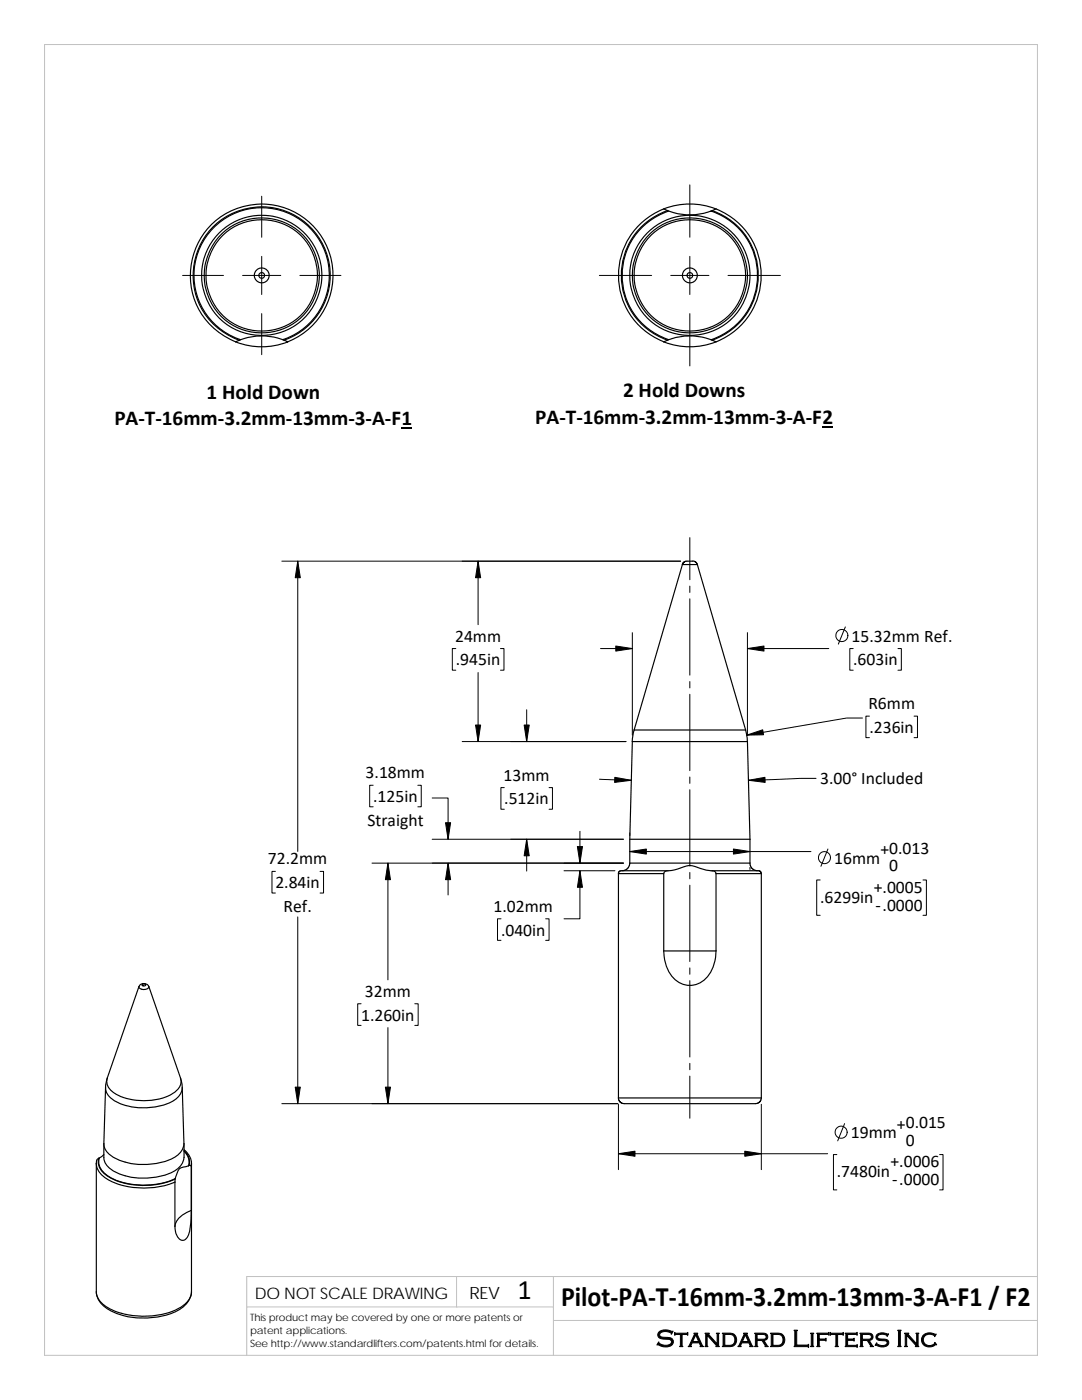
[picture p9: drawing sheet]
<svg xmlns="http://www.w3.org/2000/svg" width="216mm" height="279mm" viewBox="0 0 216 279" stroke-linecap="round" stroke-linejoin="round" font-family="sans-serif">
<path d="M8.9 8.9h198.1v261.6h-198.1zM91.1 254.8v6M110.4 254.8v15.7M207 254.8h-157.8v15.7M49.2 260.8h61.2M110.4 263.5h96.6" fill="none" stroke="#c0c0c0" stroke-width=".2"/>
<g fill="none" stroke="#000" stroke-width=".23">
<path d="M127.5 46a14 14 0 0 1 5.9-3.9 12.8 12.8 0 0 0 8.6 .1 13.5 13.5 0 0 1 9.2 12.8 13.5 13.5 0 0 1-9.3 12.8 12.1 12.1 0 0 0-8.5 0 13.5 13.5 0 0 1-5.9-21.8zM132.4 41.7a14.3 14.3 0 0 0-9 13.3 14.3 14.3 0 0 0 9 13.2M132.4 41.7a14.3 14.3 0 0 1 10.5 0M132.4 41.7l.8 .3M133.2 42a13.7 13.7 0 0 0-9.2 13 13.7 13.7 0 0 0 9.2 12.9M133.2 42l.2 .1M142.1 42a13.7 13.7 0 0 1 9.2 13 13.7 13.7 0 0 1-9.2 12.9M142.9 41.7a14.3 14.3 0 0 1 9 13.3 14.3 14.3 0 0 1-9 13.2M142.9 41.7l-1 .4M47.8 67.9a13.7 13.7 0 0 1-6.6-21 13.7 13.7 0 0 1 22 0 13.7 13.7 0 0 1-6.5 21M48 67.8a11.7 11.7 0 0 1 8.7 .1M48 67.8l-1 .4"/>
<path d="M56.4 67.8a13.5 13.5 0 0 0 6.7-20.8 13.5 13.5 0 0 0-21.8 0 13.5 13.5 0 0 0 6.7 20.8M56.7 67.9l.7 .3a14.2 14.2 0 0 1-10.4 0M57.4 68.2a14.2 14.2 0 0 0 6.1-21.9 14.2 14.2 0 0 0-22.7 .1 14.2 14.2 0 0 0 6.2 21.8M132.4 68.2a14.2 14.2 0 0 0 10.5 0M133.2 67.9l-.8 .3M133.4 67.8l-.2 .1M141.9 67.8l.2 .1M142.1 67.9l.8 .3M136.1 112.6l.2-.3 .5-.3h1.6l.4 .2 .3 .5M139.1 112.7h-2.9l-9.7 33M139.1 112.7l9.7 33h-22.3M126.5 145.7l-.3 2.3"/>
<path d="M148.8 145.7l.3 2.3M149.1 148h-22.9l-.5 24.3M149.1 148l.5 19.5M123.4 174.3h9M123.4 174.3v44.8M125.7 167.5h23.9M125.7 172.3h23.9M125.7 172.3l-.1 .4-.3 .6-.6 .4-.6 .1M132.4 174.3v15.5M133.2 173.8h-9.4l-.3 .1-.1 .4M142.1 173.8h-.2a11 11 0 0 1-3.8-1 5.1 5.1 0 0 0-2.8 .6l-1.9 .4a.83 .83 0 0 0-1 .5M142.1 173.8h9.4l.3 .1 .1 .4"/>
<path d="M142.1 173.8l.6 .2 .2 .3M142.9 174.3v15.5M142.9 174.3h9M149.6 167.5v4.8M149.6 172.3l.2 .5 .3 .6 .6 .3 .5 .1M151.9 174.3v44.8M27.7 196.9l-6.3 18.3M27.7 196.9a1.09 1.09 0 0 1 1-.6 1.09 1.09 0 0 1 1 .6M28.3 196.6l.5-.2 .3 .1a.4 .4 0 0 1-.4 .3 .4 .4 0 0 1-.4-.2zM29.7 196.9a1.09 1.09 0 0 1-1 .6 1.09 1.09 0 0 1-1-.6M29.7 196.9l6.3 18.3M132.4 189.8a7.3 7.3 0 0 0 3 6.2 4.6 4.6 0 0 0 6.6-2.3l.5-1.3 .3-1.4 .1-1.2"/>
<path d="M132.4 189.8h10.5M21.1 217.1a3.8 3.8 0 0 0 2.9 3.2 13.2 13.2 0 0 0 10.8-.8 3.1 3.1 0 0 0 1.6-2.4M21.4 215.2a2.65 2.65 0 0 0 1.5 3 12.3 12.3 0 0 0 11.7 0 2.63 2.63 0 0 0 1.4-3M21.4 215.2l-.3 1.9M36 215.2l.4 1.9M36.4 217.1l.3 11.1a3.5 3.5 0 0 1-2.4 3.1 12.9 12.9 0 0 1-12.2-.7 2.92 2.92 0 0 1-1.4-2.4l.4-11.1M123.4 219.1h28.5M123.4 219.1l.1 .4 .3 .5 .7 .3h26.3l.7-.3 .4-.9M19.2 232.2a3.7 3.7 0 0 0 2.1 3 16.2 16.2 0 0 0 13.6 .7M19.7 231.2l-.4 .3-.1 .7v25.6M19.7 231.2a2.98 2.98 0 0 0 1.4 3.3 14.8 14.8 0 0 0 12.7 1.3l1.2-.6M19.8 231.1l-.1 .1"/>
<path d="M20.7 230.4l-.4 .4a1.29 1.29 0 0 0-.5 1.8 6.6 6.6 0 0 0 4.7 3.4 16 16 0 0 0 10.5-.8v-.2a2.45 2.45 0 0 1 1.4-2l1.2-.3M20.7 228.3v2.7a4.1 4.1 0 0 0 3.1 3.3 13.8 13.8 0 0 0 11.4-.8 3.4 3.4 0 0 0 1.5-2.5v-2.7M34.9 235.9v8.8M34.9 235.3v.6M36.7 229.6a2.93 2.93 0 0 1 1 3M36.7 229.4a3.6 3.6 0 0 1 1.5 2.8M36.7 229.7a2.86 2.86 0 0 1 .9 3M37.6 232.7l.3-.1 .3 .1M38.2 232.7v8.9M38.2 232.2v.5M38.2 232.2v25.6M38.2 241.6a15.5 15.5 0 0 1-.7 5 1.11 1.11 0 0 1-1 .9 1.11 1.11 0 0 1-1.1-.7l-.3-.8-.2-1.3"/>
<path d="M38.2 241.6a4.6 4.6 0 0 0-3.3 3.1M38.2 257.8a4.1 4.1 0 0 1-2.7 3.4 16.2 16.2 0 0 1-14-.2 3.9 3.9 0 0 1-2.3-3.2M38.2 257.8a5.1 5.1 0 0 1-3.8 4.3 15 15 0 0 1-13-.9 4.2 4.2 0 0 1-2.2-3.4"/>
<circle cx="52.2" cy="55" r=".58"/>
<circle cx="52.2" cy="55" r="1.49"/>
<circle cx="52.2" cy="55" r="11.5"/>
<circle cx="52.2" cy="55" r="12"/>
<circle cx="52.2" cy="55" r="11.1"/>
<circle cx="137.7" cy="55" r=".58"/>
<circle cx="137.7" cy="55" r="1.49"/>
<circle cx="137.7" cy="55" r="11.5"/>
<circle cx="137.7" cy="55" r="12"/>
<circle cx="137.7" cy="55" r="11.1"/>
</g>
<path d="M80.1 85.4h2.2M164.1 85.1h2.1" fill="none" stroke="#000" stroke-width=".28"/>
<g fill="none" stroke="#000" stroke-width=".2">
<path d="M52.2 39.2v8.1M137.6 36.9v10.4M36.4 55h8.2M48.4 55h7.6M52.2 51.2v7.6M59.8 55h8.2M119.6 55h10.4M133.8 55h7.7M137.6 51.2v7.6M145.3 55h10.4M52.2 62.6v8.2M137.6 62.6v10.4"/>
<path d="M56.2 112h79.6M59.4 112v57.9M95.4 112v12.7M137.6 107.3v8.4M137.6 117v1.2M137.6 119.5v15.2M91 129.4h-.7v4.4h.7M95.4 134.2v13.8M99.9 129.4h.7v4.4h-.7M119.8 129.4h6.4M126.2 126.3v20.4M137.6 136v1.3"/>
<path d="M137.6 138.6v15.2M149.1 126.3v20.4M149.1 129.4h16.3M168.7 125.1l-1.4 3.4M170.2 129.4h-.6v4.4h.6M179.2 129.4h.7v4.4h-.7M74.5 156.7h-.7v4.3h.7M83.4 156.7h.7v4.3h-.7M86.2 159.3h3.2v8.2M92.2 148h32.7M100.6 157.2h-.7v4.3h.7M105.1 141.6v6.4"/>
<path d="M109.6 157.2h.6v4.3h-.6M119.6 155.5l6.4 .2M137.6 155.1v1.2M137.6 157.6v15.2M162.8 155.3l-13.4 .4M172.1 143.3h-3.2l-19.9 3.4M173.5 142.9h-.7v4.3h.7M182.4 142.9h.7v4.3h-.7M54.9 173.9h-.6v4.3h.6M63.9 173.9h.7v4.3h-.7M74.2 172.3h50.2M77.4 172.3v23.3"/>
<path d="M86.2 167.5h38.2M89.4 172.3v6.3M105.1 167.5v6.3M112.5 173.8h10.2M115.7 173.8v9.6h-3.2M115.7 165.9v6.4M125.7 169.9h36.1M125.7 166.2v.6M137.6 174.1v1.3M137.6 176.7v15.2M149.6 173.1v.4M163.7 175.6h-.7v7.1h.7"/>
<path d="M165.2 169.4l-1.4 3.5M184.2 175.6h.6v7.1h-.6M59.4 183v37.3M100 183.4h-.7v4.3h.7M108.9 183.4h.7v4.3h-.7M137.6 193.2v1.2M137.6 195.7v15.2M72.1 200.3h-.7v4.3h.7M77.4 205.1v15.2M82.8 200.3h.6v4.3h-.6M137.6 212.2v1.3M137.6 214.8v8.4"/>
<path d="M56.2 220.3h67.1M123.4 220.4v13M123.4 230.3h41.7M151.9 220.4v13M167 230.4h-.7v7.1h.7M168.5 224.2l-1.3 3.5M187.5 230.4h.7v7.1h-.7"/>
<circle cx="168" cy="126.8" r="1.21"/>
<circle cx="164.5" cy="171.2" r="1.21"/>
<circle cx="167.8" cy="226" r="1.21"/>
</g>
<g fill="#000" stroke="#000" stroke-width=".2">
<path d="M59.4 112l.5 3.3h-1z" fill-rule="evenodd"/>
<path d="M95.4 112l.5 3.3h-1z" fill-rule="evenodd"/>
<path d="M122.9 128.9l3.3 .5-3.3 .5z" fill-rule="evenodd"/>
<path d="M149.1 129.4l3.3-.5v1z" fill-rule="evenodd"/>
<path d="M94.9 144.7h1l-.5 3.3z" fill-rule="evenodd"/>
<path d="M104.6 144.7h1l-.5 3.3z" fill-rule="evenodd"/>
<path d="M122.7 155.1l3.3 .6-3.4 .4z" fill-rule="evenodd"/>
<path d="M149 146.7l3.2-1.1 .2 1z" fill-rule="evenodd"/>
<path d="M149.4 155.7l3.2-.6 .1 1z" fill-rule="evenodd"/>
<path d="M77.4 172.3l.5 3.3h-1z" fill-rule="evenodd"/>
<path d="M88.9 164.2h1l-.5 3.3z" fill-rule="evenodd"/>
<path d="M89.4 172.3l.5 3.3h-1z" fill-rule="evenodd"/>
<path d="M105.1 167.5l.5 3.3h-1z" fill-rule="evenodd"/>
<path d="M115.2 169h1l-.5 3.3z" fill-rule="evenodd"/>
<path d="M115.7 173.8l.5 3.3h-1z" fill-rule="evenodd"/>
<path d="M125.7 169.9l3.3-.5v1.1z" fill-rule="evenodd"/>
<path d="M146.3 169.4l3.3 .5-3.3 .6z" fill-rule="evenodd"/>
<path d="M58.9 217h1l-.5 3.3z" fill-rule="evenodd"/>
<path d="M76.9 217h1l-.5 3.3z" fill-rule="evenodd"/>
<path d="M123.4 230.3l3.3-.6v1.1z" fill-rule="evenodd"/>
<path d="M148.6 229.7l3.3 .6-3.3 .5z" fill-rule="evenodd"/>
</g>
<g font-size="5.6">
<text x="103.3" y="259.2">1</text>
<text x="112" y="260.7">Pilot‐PA‐T‐16mm‐3.2mm‐13mm‐3‐A‐F1 / F2</text>
</g>
<text font-size="4.9" x="130.9" y="268.8">Standard Lifters Inc</text>
<g font-size="4.2">
<text x="41.2" y="79.6">1 Hold Down</text>
<text x="124.3" y="79.3">2 Hold Downs</text>
<text x="22.8" y="84.8">PA‐T‐16mm‐3.2mm‐13mm‐3‐A‐F1</text>
<text x="106.8" y="84.5">PA‐T‐16mm‐3.2mm‐13mm‐3‐A‐F2</text>
</g>
<g font-size="3.5">
<text x="90.8" y="128">24mm</text>
<text x="169.9" y="128">15.32mm Ref.</text>
<text x="91" y="132.8">.945in</text>
<text x="170.2" y="132.8">.603in</text>
<text x="173.3" y="141.5">R6mm</text>
<text x="173.5" y="146.3">.236in</text>
<text x="73" y="155.3">3.18mm</text>
<text x="100.5" y="155.8">13mm</text>
<text x="74.5" y="160.1">.125in</text>
<text x="100.6" y="160.5">.512in</text>
<text x="163.6" y="156.5">3.00° Included</text>
<text x="73.3" y="164.8">Straight</text>
<text x="53.5" y="172.5">72.2mm</text>
<text x="166.5" y="172.4">16mm</text>
<text x="175.7" y="170.7">+0.013</text>
<text x="177.4" y="173.9">0</text>
<text x="54.9" y="177.3">2.84in</text>
<text x="174.3" y="178.2">+.0005</text>
<text x="56.6" y="182">Ref.</text>
<text x="98.5" y="181.9">1.02mm</text>
<text x="163.7" y="180.2">.6299in</text>
<text x="174.7" y="181.7">‐.0000</text>
<text x="100" y="186.7">.040in</text>
<text x="72.1" y="203.7">1.260in</text>
<text x="72.8" y="198.9">32mm</text>
<text x="169.8" y="227.2">19mm</text>
<text x="179" y="225.5">+0.015</text>
<text x="177.7" y="233">+.0006</text>
<text x="180.7" y="228.7">0</text>
<text x="167" y="235">.7480in</text>
<text x="178" y="236.5">‐.0000</text>
</g>
<text font-size="3.4" x="93.7" y="259.2">REV</text>
<text font-size="3.2" x="50.8" y="259.3">DO NOT SCALE DRAWING</text>
<g font-size="2">
<text x="49.9" y="263.7">This product may be covered by one or more patents or</text>
<text x="49.9" y="266.2">patent applications.</text>
<text x="49.9" y="268.8">See http://www.standardlifters.com/patents.html for details.</text>
</g>
</svg>
